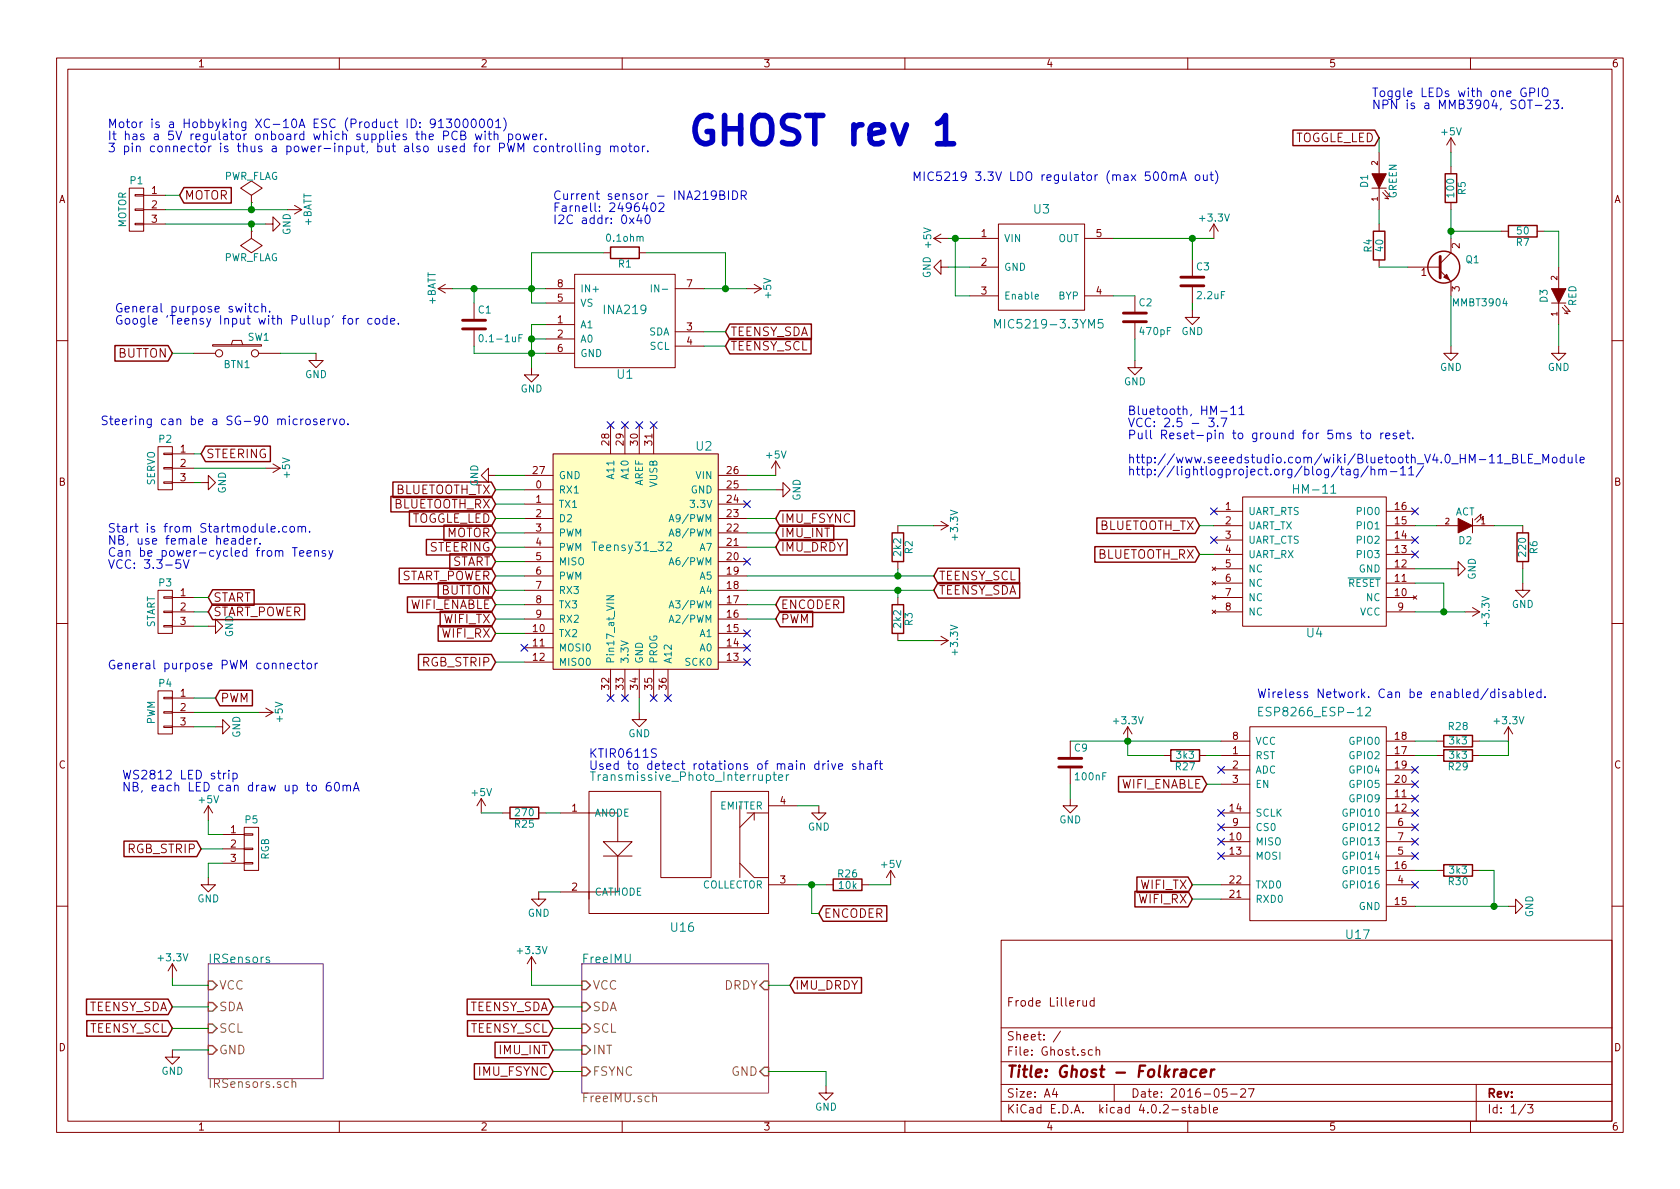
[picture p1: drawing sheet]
EESchema Schematic File Version 2
LIBS:power
LIBS:device
LIBS:transistors
LIBS:conn
LIBS:linear
LIBS:regul
LIBS:74xx
LIBS:cmos4000
LIBS:adc-dac
LIBS:memory
LIBS:xilinx
LIBS:microcontrollers
LIBS:dsp
LIBS:microchip
LIBS:analog_switches
LIBS:motorola
LIBS:texas
LIBS:intel
LIBS:audio
LIBS:interface
LIBS:digital-audio
LIBS:philips
LIBS:display
LIBS:cypress
LIBS:siliconi
LIBS:opto
LIBS:atmel
LIBS:contrib
LIBS:valves
LIBS:NorBot
LIBS:Ghost-cache
EELAYER 25 0
EELAYER END
$Descr A4 11693 8268
encoding utf-8
Sheet 1 3
Title "Ghost - Folkracer"
Date "2016-05-27"
Rev ""
Comp ""
Comment1 "Frode Lillerud"
Comment2 ""
Comment3 ""
Comment4 ""
$EndDescr
$Sheet
S 4050 6700 1300 900 
U 5748AB6A
F0 "FreeIMU" 60
F1 "FreeIMU.sch" 60
F2 "VCC" I L 4050 6850 60 
F3 "INT" I L 4050 7300 60 
F4 "FSYNC" I L 4050 7450 60 
F5 "GND" I R 5350 7450 60 
F6 "DRDY" I R 5350 6850 60 
F7 "SCL" I L 4050 7150 60 
F8 "SDA" I L 4050 7000 60 
$EndSheet
Text Notes 4800 1000 0    197  ~ 39
GHOST rev 1
$Comp
L C C1
U 1 1
P 3300 2250
F 0 "C1" H 3325 2350 50  0000 L CNN
F 1 "0.1-1uF" H 3325 2150 50  0000 L CNN
F 2 "Capacitors_SMD:C_0805" H 3338 2100 50  0001 C CNN
F 3 "" H 3300 2250 50  0000 C CNN
	1    3300 2250
	1    0    0    -1  
$EndComp
$Sheet
S 1450 6700 800  800 
U 5748ACD3
F0 "IRSensors" 60
F1 "IRSensors.sch" 60
F2 "VCC" I L 1450 6850 60 
F3 "SDA" I L 1450 7000 60 
F4 "SCL" I L 1450 7150 60 
F5 "GND" I L 1450 7300 60 
$EndSheet
Text Notes 3850 1550 0    60   ~ 0
Current sensor - INA219BIDR\nFarnell: 2496402\nI2C addr: 0x40
$Comp
L GND #PWR01
U 1 1
P 3700 2550
F 0 "#PWR01" H 3700 2300 50  0001 C CNN
F 1 "GND" H 3700 2400 50  0000 C CNN
F 2 "" H 3700 2550 50  0000 C CNN
F 3 "" H 3700 2550 50  0000 C CNN
	1    3700 2550
	1    0    0    -1  
$EndComp
$Comp
L +5V #PWR02
U 1 1
P 5200 2000
F 0 "#PWR02" H 5200 1850 50  0001 C CNN
F 1 "+5V" H 5200 2140 50  0000 C CNN
F 2 "" H 5200 2000 50  0000 C CNN
F 3 "" H 5200 2000 50  0000 C CNN
	1    5200 2000
	0    1    1    0   
$EndComp
$Comp
L +BATT #PWR03
U 1 1
P 3150 2000
F 0 "#PWR03" H 3150 1850 50  0001 C CNN
F 1 "+BATT" H 3150 2140 50  0000 C CNN
F 2 "" H 3150 2000 50  0000 C CNN
F 3 "" H 3150 2000 50  0000 C CNN
	1    3150 2000
	0    -1   -1   0   
$EndComp
Text GLabel 5050 2300 2    60   Input ~ 0
TEENSY_SDA
Text GLabel 5050 2400 2    60   Input ~ 0
TEENSY_SCL
$Comp
L MIC5219-3.3YM5 U3
U 1 1
P 7250 1850
F 0 "U3" H 7250 2250 60  0000 C CNN
F 1 "MIC5219-3.3YM5" H 7300 1450 60  0000 C CNN
F 2 "TO_SOT_Packages_SMD:SOT-23-5" H 7250 1850 60  0001 C CNN
F 3 "" H 7250 1850 60  0000 C CNN
	1    7250 1850
	1    0    0    -1  
$EndComp
Text Notes 6350 1250 0    60   ~ 0
MIC5219 3.3V LDO regulator (max 500mA out)
$Comp
L +5V #PWR04
U 1 1
P 6600 1650
F 0 "#PWR04" H 6600 1500 50  0001 C CNN
F 1 "+5V" H 6600 1790 50  0000 C CNN
F 2 "" H 6600 1650 50  0000 C CNN
F 3 "" H 6600 1650 50  0000 C CNN
	1    6600 1650
	0    -1   -1   0   
$EndComp
$Comp
L GND #PWR05
U 1 1
P 6600 1850
F 0 "#PWR05" H 6600 1600 50  0001 C CNN
F 1 "GND" H 6600 1700 50  0000 C CNN
F 2 "" H 6600 1850 50  0000 C CNN
F 3 "" H 6600 1850 50  0000 C CNN
	1    6600 1850
	0    1    1    0   
$EndComp
$Comp
L C C2
U 1 1
P 7900 2200
F 0 "C2" H 7925 2300 50  0000 L CNN
F 1 "470pF" H 7925 2100 50  0000 L CNN
F 2 "Capacitors_SMD:C_0805" H 7938 2050 50  0001 C CNN
F 3 "" H 7900 2200 50  0000 C CNN
	1    7900 2200
	1    0    0    -1  
$EndComp
$Comp
L GND #PWR06
U 1 1
P 7900 2500
F 0 "#PWR06" H 7900 2250 50  0001 C CNN
F 1 "GND" H 7900 2350 50  0000 C CNN
F 2 "" H 7900 2500 50  0000 C CNN
F 3 "" H 7900 2500 50  0000 C CNN
	1    7900 2500
	1    0    0    -1  
$EndComp
$Comp
L C C3
U 1 1
P 8300 1950
F 0 "C3" H 8325 2050 50  0000 L CNN
F 1 "2.2uF" H 8325 1850 50  0000 L CNN
F 2 "Capacitors_SMD:C_0805" H 8338 1800 50  0001 C CNN
F 3 "" H 8300 1950 50  0000 C CNN
	1    8300 1950
	1    0    0    -1  
$EndComp
$Comp
L +3.3V #PWR07
U 1 1
P 8450 1650
F 0 "#PWR07" H 8450 1500 50  0001 C CNN
F 1 "+3.3V" H 8450 1790 50  0000 C CNN
F 2 "" H 8450 1650 50  0000 C CNN
F 3 "" H 8450 1650 50  0000 C CNN
	1    8450 1650
	1    0    0    -1  
$EndComp
$Comp
L R R1
U 1 1
P 4350 1750
F 0 "R1" V 4430 1750 50  0000 C CNN
F 1 "0.1ohm" V 4250 1750 50  0000 C CNN
F 2 "Resistors_SMD:R_0805" V 4280 1750 50  0001 C CNN
F 3 "" H 4350 1750 50  0000 C CNN
	1    4350 1750
	0    1    1    0   
$EndComp
$Comp
L PWR_FLAG #FLG08
U 1 1
P 1750 1600
F 0 "#FLG08" H 1750 1695 50  0001 C CNN
F 1 "PWR_FLAG" H 1750 1780 50  0000 C CNN
F 2 "" H 1750 1600 50  0000 C CNN
F 3 "" H 1750 1600 50  0000 C CNN
	1    1750 1600
	-1   0    0    1   
$EndComp
Wire Wire Line
	6600 1850 6750 1850
Wire Wire Line
	6600 1650 6750 1650
Wire Wire Line
	6750 2050 6650 2050
Wire Wire Line
	6650 2050 6650 1650
Connection ~ 6650 1650
Wire Wire Line
	7900 2350 7900 2500
Wire Wire Line
	8300 2100 8300 2150
Wire Wire Line
	7750 2050 7900 2050
Wire Wire Line
	8300 1800 8300 1650
Wire Wire Line
	7750 1650 8450 1650
Connection ~ 8300 1650
$Comp
L Teensy31_32 U2
U 1 1
P 4400 3900
F 0 "U2" H 4900 4700 60  0000 C CNN
F 1 "Teensy31_32" H 4400 4000 60  0000 C CNN
F 2 "NorBotKiCadFootprints:Teensy-3.1_3.2" H 4250 3800 60  0001 C CNN
F 3 "" H 4250 3800 60  0000 C CNN
	1    4400 3900
	1    0    0    -1  
$EndComp
Text GLabel 3450 3400 0    60   Input ~ 0
BLUETOOTH_TX
Wire Wire Line
	3450 3400 3650 3400
$Comp
L +3.3V #PWR09
U 1 1
P 10200 4250
F 0 "#PWR09" H 10200 4100 50  0001 C CNN
F 1 "+3.3V" H 10200 4390 50  0000 C CNN
F 2 "" H 10200 4250 50  0000 C CNN
F 3 "" H 10200 4250 50  0000 C CNN
	1    10200 4250
	0    1    1    0   
$EndComp
Text GLabel 6500 4100 2    60   Input ~ 0
TEENSY_SDA
Text GLabel 6500 4000 2    60   Input ~ 0
TEENSY_SCL
Text GLabel 3450 3500 0    60   Input ~ 0
BLUETOOTH_RX
Wire Wire Line
	3450 3500 3650 3500
Wire Wire Line
	5200 4000 6500 4000
Wire Wire Line
	5200 4100 6500 4100
$Comp
L +3.3V #PWR010
U 1 1
P 1200 6800
F 0 "#PWR010" H 1200 6650 50  0001 C CNN
F 1 "+3.3V" H 1200 6940 50  0000 C CNN
F 2 "" H 1200 6800 50  0000 C CNN
F 3 "" H 1200 6800 50  0000 C CNN
	1    1200 6800
	1    0    0    -1  
$EndComp
$Comp
L GND #PWR011
U 1 1
P 1200 7300
F 0 "#PWR011" H 1200 7050 50  0001 C CNN
F 1 "GND" H 1200 7150 50  0000 C CNN
F 2 "" H 1200 7300 50  0000 C CNN
F 3 "" H 1200 7300 50  0000 C CNN
	1    1200 7300
	1    0    0    -1  
$EndComp
Text GLabel 1200 7000 0    60   Input ~ 0
TEENSY_SDA
Text GLabel 1200 7150 0    60   Input ~ 0
TEENSY_SCL
Wire Wire Line
	1450 6850 1200 6850
Wire Wire Line
	1200 6850 1200 6800
Wire Wire Line
	1200 7000 1450 7000
Wire Wire Line
	1450 7150 1200 7150
Wire Wire Line
	1200 7300 1450 7300
$Comp
L R R3
U 1 1
P 6250 4300
F 0 "R3" V 6330 4300 50  0000 C CNN
F 1 "2k2" V 6250 4300 50  0000 C CNN
F 2 "Resistors_SMD:R_0805" V 6180 4300 50  0001 C CNN
F 3 "" H 6250 4300 50  0000 C CNN
	1    6250 4300
	1    0    0    -1  
$EndComp
$Comp
L R R2
U 1 1
P 6250 3800
F 0 "R2" V 6330 3800 50  0000 C CNN
F 1 "2k2" V 6250 3800 50  0000 C CNN
F 2 "Resistors_SMD:R_0805" V 6180 3800 50  0001 C CNN
F 3 "" H 6250 3800 50  0000 C CNN
	1    6250 3800
	1    0    0    -1  
$EndComp
Wire Wire Line
	6250 4100 6250 4150
Connection ~ 6250 4100
Wire Wire Line
	6250 4000 6250 3950
Connection ~ 6250 4000
$Comp
L +3.3V #PWR012
U 1 1
P 6500 3650
F 0 "#PWR012" H 6500 3500 50  0001 C CNN
F 1 "+3.3V" H 6500 3790 50  0000 C CNN
F 2 "" H 6500 3650 50  0000 C CNN
F 3 "" H 6500 3650 50  0000 C CNN
	1    6500 3650
	0    1    1    0   
$EndComp
$Comp
L +3.3V #PWR013
U 1 1
P 6500 4450
F 0 "#PWR013" H 6500 4300 50  0001 C CNN
F 1 "+3.3V" H 6500 4590 50  0000 C CNN
F 2 "" H 6500 4450 50  0000 C CNN
F 3 "" H 6500 4450 50  0000 C CNN
	1    6500 4450
	0    1    1    0   
$EndComp
Wire Wire Line
	6250 3650 6500 3650
Wire Wire Line
	6500 4450 6250 4450
$Comp
L +5V #PWR014
U 1 1
P 5400 3300
F 0 "#PWR014" H 5400 3150 50  0001 C CNN
F 1 "+5V" H 5400 3440 50  0000 C CNN
F 2 "" H 5400 3300 50  0000 C CNN
F 3 "" H 5400 3300 50  0000 C CNN
	1    5400 3300
	1    0    0    -1  
$EndComp
Wire Wire Line
	5200 3300 5400 3300
$Comp
L GND #PWR015
U 1 1
P 5400 3400
F 0 "#PWR015" H 5400 3150 50  0001 C CNN
F 1 "GND" H 5400 3250 50  0000 C CNN
F 2 "" H 5400 3400 50  0000 C CNN
F 3 "" H 5400 3400 50  0000 C CNN
	1    5400 3400
	0    -1   -1   0   
$EndComp
Wire Wire Line
	5400 3400 5200 3400
NoConn ~ 5200 3500
$Comp
L GND #PWR016
U 1 1
P 4450 4950
F 0 "#PWR016" H 4450 4700 50  0001 C CNN
F 1 "GND" H 4450 4800 50  0000 C CNN
F 2 "" H 4450 4950 50  0000 C CNN
F 3 "" H 4450 4950 50  0000 C CNN
	1    4450 4950
	1    0    0    -1  
$EndComp
Wire Wire Line
	4450 4950 4450 4850
NoConn ~ 4250 4850
NoConn ~ 4350 4850
NoConn ~ 4550 4850
NoConn ~ 4650 4850
NoConn ~ 4250 2950
NoConn ~ 4350 2950
NoConn ~ 4450 2950
NoConn ~ 4550 2950
$Comp
L GND #PWR017
U 1 1
P 3450 3300
F 0 "#PWR017" H 3450 3050 50  0001 C CNN
F 1 "GND" H 3450 3150 50  0000 C CNN
F 2 "" H 3450 3300 50  0000 C CNN
F 3 "" H 3450 3300 50  0000 C CNN
	1    3450 3300
	0    1    1    0   
$EndComp
Wire Wire Line
	3650 3300 3450 3300
$Comp
L LED D1
U 1 1
P 9600 1250
F 0 "D1" H 9600 1350 50  0000 C CNN
F 1 "GREEN" H 9600 1150 50  0000 C CNN
F 2 "LEDs:LED_0805" H 9600 1250 50  0001 C CNN
F 3 "" H 9600 1250 50  0000 C CNN
	1    9600 1250
	0    -1   -1   0   
$EndComp
$Comp
L LED D3
U 1 1
P 10850 2050
F 0 "D3" H 10850 2150 50  0000 C CNN
F 1 "RED" H 10850 1950 50  0000 C CNN
F 2 "LEDs:LED_0805" H 10850 2050 50  0001 C CNN
F 3 "" H 10850 2050 50  0000 C CNN
	1    10850 2050
	0    -1   -1   0   
$EndComp
$Comp
L R R5
U 1 1
P 10100 1300
F 0 "R5" V 10180 1300 50  0000 C CNN
F 1 "100" V 10100 1300 50  0000 C CNN
F 2 "Resistors_SMD:R_0805" V 10030 1300 50  0001 C CNN
F 3 "" H 10100 1300 50  0000 C CNN
	1    10100 1300
	1    0    0    -1  
$EndComp
$Comp
L Q_NPN_BCE Q1
U 1 1
P 10000 1850
F 0 "Q1" H 10300 1900 50  0000 R CNN
F 1 "MMBT3904" H 10500 1600 50  0000 R CNN
F 2 "TO_SOT_Packages_SMD:SOT-23" H 10200 1950 50  0001 C CNN
F 3 "" H 10000 1850 50  0000 C CNN
	1    10000 1850
	1    0    0    -1  
$EndComp
$Comp
L GND #PWR018
U 1 1
P 10100 2400
F 0 "#PWR018" H 10100 2150 50  0001 C CNN
F 1 "GND" H 10100 2250 50  0000 C CNN
F 2 "" H 10100 2400 50  0000 C CNN
F 3 "" H 10100 2400 50  0000 C CNN
	1    10100 2400
	1    0    0    -1  
$EndComp
$Comp
L R R7
U 1 1
P 10600 1600
F 0 "R7" V 10680 1600 50  0000 C CNN
F 1 "50" V 10600 1600 50  0000 C CNN
F 2 "Resistors_SMD:R_0805" V 10530 1600 50  0001 C CNN
F 3 "" H 10600 1600 50  0000 C CNN
	1    10600 1600
	0    1    1    0   
$EndComp
$Comp
L GND #PWR019
U 1 1
P 10850 2400
F 0 "#PWR019" H 10850 2150 50  0001 C CNN
F 1 "GND" H 10850 2250 50  0000 C CNN
F 2 "" H 10850 2400 50  0000 C CNN
F 3 "" H 10850 2400 50  0000 C CNN
	1    10850 2400
	1    0    0    -1  
$EndComp
$Comp
L R R4
U 1 1
P 9600 1700
F 0 "R4" V 9680 1700 50  0000 C CNN
F 1 "40" V 9600 1700 50  0000 C CNN
F 2 "Resistors_SMD:R_0805" V 9530 1700 50  0001 C CNN
F 3 "" H 9600 1700 50  0000 C CNN
	1    9600 1700
	-1   0    0    1   
$EndComp
Text Notes 9550 750  0    60   ~ 0
Toggle LEDs with one GPIO\nNPN is a MMB3904, SOT-23.
$Comp
L +5V #PWR020
U 1 1
P 10100 1050
F 0 "#PWR020" H 10100 900 50  0001 C CNN
F 1 "+5V" H 10100 1190 50  0000 C CNN
F 2 "" H 10100 1050 50  0000 C CNN
F 3 "" H 10100 1050 50  0000 C CNN
	1    10100 1050
	1    0    0    -1  
$EndComp
Wire Wire Line
	10100 1050 10100 1150
Wire Wire Line
	10100 1450 10100 1650
Wire Wire Line
	10450 1600 10100 1600
Connection ~ 10100 1600
Wire Wire Line
	10750 1600 10850 1600
Wire Wire Line
	10850 1600 10850 1850
Wire Wire Line
	10850 2250 10850 2400
Wire Wire Line
	10100 2400 10100 2050
Wire Wire Line
	9800 1850 9600 1850
Wire Wire Line
	9600 1550 9600 1450
Text GLabel 9600 950  0    60   Input ~ 0
TOGGLE_LED
Wire Wire Line
	9600 1050 9600 950 
Text GLabel 3450 3600 0    60   Input ~ 0
TOGGLE_LED
$Comp
L +3.3V #PWR021
U 1 1
P 3700 6750
F 0 "#PWR021" H 3700 6600 50  0001 C CNN
F 1 "+3.3V" H 3700 6890 50  0000 C CNN
F 2 "" H 3700 6750 50  0000 C CNN
F 3 "" H 3700 6750 50  0000 C CNN
	1    3700 6750
	1    0    0    -1  
$EndComp
Wire Wire Line
	4050 6850 3700 6850
Wire Wire Line
	3700 6850 3700 6750
$Comp
L GND #PWR022
U 1 1
P 5750 7550
F 0 "#PWR022" H 5750 7300 50  0001 C CNN
F 1 "GND" H 5750 7400 50  0000 C CNN
F 2 "" H 5750 7550 50  0000 C CNN
F 3 "" H 5750 7550 50  0000 C CNN
	1    5750 7550
	1    0    0    -1  
$EndComp
Wire Wire Line
	5350 7450 5750 7450
Wire Wire Line
	5750 7450 5750 7550
Text GLabel 3850 7300 0    60   Input ~ 0
IMU_INT
Text GLabel 3850 7450 0    60   Input ~ 0
IMU_FSYNC
Text GLabel 3850 7000 0    60   Input ~ 0
TEENSY_SDA
Text GLabel 3850 7150 0    60   Input ~ 0
TEENSY_SCL
Wire Wire Line
	3850 7000 4050 7000
Wire Wire Line
	3850 7150 4050 7150
Text GLabel 5400 3700 2    60   Input ~ 0
IMU_INT
Text GLabel 5400 3600 2    60   Input ~ 0
IMU_FSYNC
Wire Wire Line
	5400 3600 5200 3600
Wire Wire Line
	5200 3700 5400 3700
Wire Wire Line
	3850 7300 4050 7300
Wire Wire Line
	4050 7450 3850 7450
Text GLabel 5500 6850 2    60   Input ~ 0
IMU_DRDY
Wire Wire Line
	5350 6850 5500 6850
Text GLabel 5400 3800 2    60   Input ~ 0
IMU_DRDY
Wire Wire Line
	5400 3800 5200 3800
$Comp
L CONN_01X03 P1
U 1 1
P 950 1450
F 0 "P1" H 950 1650 50  0000 C CNN
F 1 "MOTOR" V 1050 1450 50  0000 C CNN
F 2 "Pin_Headers:Pin_Header_Straight_1x03" H 950 1450 50  0001 C CNN
F 3 "" H 950 1450 50  0000 C CNN
	1    950  1450
	-1   0    0    -1  
$EndComp
$Comp
L CONN_01X03 P2
U 1 1
P 1150 3250
F 0 "P2" H 1150 3450 50  0000 C CNN
F 1 "SERVO" V 1250 3250 50  0000 C CNN
F 2 "Pin_Headers:Pin_Header_Straight_1x03" H 1150 3250 50  0001 C CNN
F 3 "" H 1150 3250 50  0000 C CNN
	1    1150 3250
	-1   0    0    -1  
$EndComp
$Comp
L +5V #PWR023
U 1 1
P 1850 3250
F 0 "#PWR023" H 1850 3100 50  0001 C CNN
F 1 "+5V" H 1850 3390 50  0000 C CNN
F 2 "" H 1850 3250 50  0000 C CNN
F 3 "" H 1850 3250 50  0000 C CNN
	1    1850 3250
	0    1    1    0   
$EndComp
$Comp
L GND #PWR024
U 1 1
P 1850 1550
F 0 "#PWR024" H 1850 1300 50  0001 C CNN
F 1 "GND" H 1850 1400 50  0000 C CNN
F 2 "" H 1850 1550 50  0000 C CNN
F 3 "" H 1850 1550 50  0000 C CNN
	1    1850 1550
	0    -1   -1   0   
$EndComp
$Comp
L GND #PWR025
U 1 1
P 1400 3350
F 0 "#PWR025" H 1400 3100 50  0001 C CNN
F 1 "GND" H 1400 3200 50  0000 C CNN
F 2 "" H 1400 3350 50  0000 C CNN
F 3 "" H 1400 3350 50  0000 C CNN
	1    1400 3350
	0    -1   -1   0   
$EndComp
Text GLabel 1250 1350 2    60   Input ~ 0
MOTOR
Text GLabel 1400 3150 2    60   Input ~ 0
STEERING
$Comp
L CONN_01X03 P3
U 1 1
P 1150 4250
F 0 "P3" H 1150 4450 50  0000 C CNN
F 1 "START" V 1250 4250 50  0000 C CNN
F 2 "Pin_Headers:Pin_Header_Straight_1x03" H 1150 4250 50  0001 C CNN
F 3 "" H 1150 4250 50  0000 C CNN
	1    1150 4250
	-1   0    0    -1  
$EndComp
Text GLabel 1450 4150 2    60   Input ~ 0
START
$Comp
L GND #PWR026
U 1 1
P 1450 4350
F 0 "#PWR026" H 1450 4100 50  0001 C CNN
F 1 "GND" H 1450 4200 50  0000 C CNN
F 2 "" H 1450 4350 50  0000 C CNN
F 3 "" H 1450 4350 50  0000 C CNN
	1    1450 4350
	0    -1   -1   0   
$EndComp
Wire Wire Line
	1150 1350 1250 1350
Wire Wire Line
	1150 1550 1850 1550
Wire Wire Line
	1400 3150 1350 3150
Wire Wire Line
	1350 3250 1850 3250
Wire Wire Line
	1400 3350 1350 3350
Wire Wire Line
	1350 4150 1450 4150
Wire Wire Line
	1450 4250 1350 4250
Wire Wire Line
	1350 4350 1450 4350
Text GLabel 3450 3700 0    60   Input ~ 0
MOTOR
Text GLabel 3450 3800 0    60   Input ~ 0
STEERING
Text GLabel 3450 3900 0    60   Input ~ 0
START
Wire Wire Line
	3450 3700 3650 3700
Wire Wire Line
	3650 3800 3450 3800
Wire Wire Line
	3450 3900 3650 3900
Text GLabel 8350 3650 0    60   Input ~ 0
BLUETOOTH_TX
Text GLabel 8350 3850 0    60   Input ~ 0
BLUETOOTH_RX
Text Notes 750  1050 0    60   ~ 0
Motor is a Hobbyking XC-10A ESC (Product ID: 913000001)\nIt has a 5V regulator onboard which supplies the PCB with power.\n3 pin connector is thus a power-input, but also used for PWM controlling motor.
Text Notes 700  2950 0    60   ~ 0
Steering can be a SG-90 microservo.
Text Notes 750  3950 0    60   ~ 0
Start is from Startmodule.com.\nNB, use female header.\nCan be power-cycled from Teensy\nVCC: 3.3-5V
$Comp
L +BATT #PWR027
U 1 1
P 2000 1450
F 0 "#PWR027" H 2000 1300 50  0001 C CNN
F 1 "+BATT" H 2000 1590 50  0000 C CNN
F 2 "" H 2000 1450 50  0000 C CNN
F 3 "" H 2000 1450 50  0000 C CNN
	1    2000 1450
	0    1    1    0   
$EndComp
$Comp
L INA219 U1
U 1 1
P 4350 2250
F 0 "U1" H 4350 1900 60  0000 C CNN
F 1 "INA219" H 4350 2350 60  0000 C CNN
F 2 "Housings_SOIC:SOIC-8_3.9x4.9mm_Pitch1.27mm" H 4350 2250 60  0001 C CNN
F 3 "" H 4350 2250 60  0000 C CNN
	1    4350 2250
	1    0    0    -1  
$EndComp
Wire Wire Line
	3150 2000 3800 2000
Wire Wire Line
	3700 1750 4200 1750
Wire Wire Line
	4500 1750 5050 1750
Wire Wire Line
	5050 1750 5050 2000
Wire Wire Line
	4900 2000 5200 2000
Connection ~ 5050 2000
Wire Wire Line
	5050 2300 4900 2300
Wire Wire Line
	4900 2400 5050 2400
Connection ~ 3700 2000
Wire Wire Line
	3700 2100 3800 2100
Wire Wire Line
	3700 1750 3700 2100
Wire Wire Line
	3700 2250 3700 2550
Wire Wire Line
	3300 2450 3800 2450
Wire Wire Line
	3800 2350 3700 2350
Connection ~ 3700 2450
Wire Wire Line
	3800 2250 3700 2250
Connection ~ 3700 2350
Text GLabel 1450 4250 2    60   Input ~ 0
START_POWER
Text GLabel 3450 4000 0    60   Input ~ 0
START_POWER
Wire Wire Line
	3650 4000 3450 4000
$Comp
L SW_PUSH SW1
U 1 1
P 1650 2450
F 0 "SW1" H 1800 2560 50  0000 C CNN
F 1 "BTN1" H 1650 2370 50  0000 C CNN
F 2 "Buttons_Switches_SMD:SW_SPST_SKQG" H 1650 2450 50  0001 C CNN
F 3 "" H 1650 2450 50  0000 C CNN
	1    1650 2450
	1    0    0    -1  
$EndComp
Text GLabel 3450 4100 0    60   Input ~ 0
BUTTON
Wire Wire Line
	3650 4100 3450 4100
Text GLabel 1200 2450 0    60   Input ~ 0
BUTTON
Text Notes 800  2250 0    60   ~ 0
General purpose switch.\nGoogle 'Teensy Input with Pullup' for code.
$Comp
L GND #PWR028
U 1 1
P 2200 2450
F 0 "#PWR028" H 2200 2200 50  0001 C CNN
F 1 "GND" H 2200 2300 50  0000 C CNN
F 2 "" H 2200 2450 50  0000 C CNN
F 3 "" H 2200 2450 50  0000 C CNN
	1    2200 2450
	1    0    0    -1  
$EndComp
Wire Wire Line
	2200 2450 1950 2450
Wire Wire Line
	1350 2450 1200 2450
Wire Wire Line
	3300 2100 3300 2000
Connection ~ 3300 2000
Wire Wire Line
	3300 2400 3300 2450
Wire Wire Line
	1150 1450 2000 1450
$Comp
L PWR_FLAG #FLG029
U 1 1
P 1750 1400
F 0 "#FLG029" H 1750 1495 50  0001 C CNN
F 1 "PWR_FLAG" H 1750 1580 50  0000 C CNN
F 2 "" H 1750 1400 50  0000 C CNN
F 3 "" H 1750 1400 50  0000 C CNN
	1    1750 1400
	1    0    0    -1  
$EndComp
Wire Wire Line
	1750 1600 1750 1550
Connection ~ 1750 1550
Wire Wire Line
	1750 1450 1750 1400
Connection ~ 1750 1450
$Comp
L CONN_01X03 P5
U 1 1
P 1750 5900
F 0 "P5" H 1750 6100 50  0000 C CNN
F 1 "RGB" V 1850 5900 50  0000 C CNN
F 2 "Pin_Headers:Pin_Header_Straight_1x03" H 1750 5900 50  0001 C CNN
F 3 "" H 1750 5900 50  0000 C CNN
	1    1750 5900
	1    0    0    -1  
$EndComp
$Comp
L +5V #PWR030
U 1 1
P 1450 5700
F 0 "#PWR030" H 1450 5550 50  0001 C CNN
F 1 "+5V" H 1450 5840 50  0000 C CNN
F 2 "" H 1450 5700 50  0000 C CNN
F 3 "" H 1450 5700 50  0000 C CNN
	1    1450 5700
	1    0    0    -1  
$EndComp
$Comp
L GND #PWR031
U 1 1
P 1450 6100
F 0 "#PWR031" H 1450 5850 50  0001 C CNN
F 1 "GND" H 1450 5950 50  0000 C CNN
F 2 "" H 1450 6100 50  0000 C CNN
F 3 "" H 1450 6100 50  0000 C CNN
	1    1450 6100
	1    0    0    -1  
$EndComp
Text GLabel 3450 4600 0    60   Input ~ 0
RGB_STRIP
Wire Wire Line
	3650 4600 3450 4600
Text GLabel 1400 5900 0    60   Input ~ 0
RGB_STRIP
Wire Wire Line
	1550 5800 1450 5800
Wire Wire Line
	1450 5800 1450 5700
Wire Wire Line
	1550 6000 1450 6000
Wire Wire Line
	1450 6000 1450 6100
Wire Wire Line
	1400 5900 1550 5900
$Comp
L GND #PWR032
U 1 1
P 8300 2150
F 0 "#PWR032" H 8300 1900 50  0001 C CNN
F 1 "GND" H 8300 2000 50  0000 C CNN
F 2 "" H 8300 2150 50  0000 C CNN
F 3 "" H 8300 2150 50  0000 C CNN
	1    8300 2150
	1    0    0    -1  
$EndComp
Text Notes 850  5500 0    60   ~ 0
WS2812 LED strip\nNB, each LED can draw up to 60mA
$Comp
L HM-11 U4
U 1 1
P 9150 3950
F 0 "U4" H 9150 3500 60  0000 C CNN
F 1 "HM-11" H 9150 4500 60  0000 C CNN
F 2 "NorBotKiCadFootprints:HM-11" H 9050 3950 60  0001 C CNN
F 3 "" H 9050 3950 60  0000 C CNN
	1    9150 3950
	1    0    0    -1  
$EndComp
Wire Wire Line
	9850 4250 10200 4250
Wire Wire Line
	9850 4050 10050 4050
Wire Wire Line
	10050 4050 10050 4250
Connection ~ 10050 4250
Wire Wire Line
	8450 3650 8350 3650
Wire Wire Line
	8350 3850 8450 3850
$Comp
L LED D2
U 1 1
P 10200 3650
F 0 "D2" H 10200 3750 50  0000 C CNN
F 1 "ACT" H 10200 3550 50  0000 C CNN
F 2 "LEDs:LED_0805" H 10200 3650 50  0001 C CNN
F 3 "" H 10200 3650 50  0000 C CNN
	1    10200 3650
	-1   0    0    1   
$EndComp
$Comp
L R R6
U 1 1
P 10600 3800
F 0 "R6" V 10680 3800 50  0000 C CNN
F 1 "220" V 10600 3800 50  0000 C CNN
F 2 "Resistors_SMD:R_0805" V 10530 3800 50  0001 C CNN
F 3 "" H 10600 3800 50  0000 C CNN
	1    10600 3800
	1    0    0    -1  
$EndComp
$Comp
L GND #PWR033
U 1 1
P 10600 4050
F 0 "#PWR033" H 10600 3800 50  0001 C CNN
F 1 "GND" H 10600 3900 50  0000 C CNN
F 2 "" H 10600 4050 50  0000 C CNN
F 3 "" H 10600 4050 50  0000 C CNN
	1    10600 4050
	1    0    0    -1  
$EndComp
Wire Wire Line
	9850 3650 10000 3650
Wire Wire Line
	10400 3650 10600 3650
Wire Wire Line
	10600 3950 10600 4050
$Comp
L GND #PWR034
U 1 1
P 10100 3950
F 0 "#PWR034" H 10100 3700 50  0001 C CNN
F 1 "GND" H 10100 3800 50  0000 C CNN
F 2 "" H 10100 3950 50  0000 C CNN
F 3 "" H 10100 3950 50  0000 C CNN
	1    10100 3950
	0    -1   -1   0   
$EndComp
Wire Wire Line
	10100 3950 9850 3950
NoConn ~ 8450 3550
NoConn ~ 8450 3750
NoConn ~ 9850 3550
NoConn ~ 9850 3750
NoConn ~ 9850 3850
Text Notes 7850 3300 0    60   ~ 0
Bluetooth, HM-11\nVCC: 2.5 - 3.7\nPull Reset-pin to ground for 5ms to reset.\n\nhttp://www.seeedstudio.com/wiki/Bluetooth_V4.0_HM-11_BLE_Module\nhttp://lightlogproject.org/blog/tag/hm-11/
$Comp
L CONN_01X03 P4
U 1 1
P 1150 4950
F 0 "P4" H 1150 5150 50  0000 C CNN
F 1 "PWM" V 1250 4950 50  0000 C CNN
F 2 "Pin_Headers:Pin_Header_Straight_1x03" H 1150 4950 50  0001 C CNN
F 3 "" H 1150 4950 50  0000 C CNN
	1    1150 4950
	-1   0    0    -1  
$EndComp
Text Notes 750  4650 0    60   ~ 0
General purpose PWM connector
$Comp
L +5V #PWR035
U 1 1
P 1800 4950
F 0 "#PWR035" H 1800 4800 50  0001 C CNN
F 1 "+5V" H 1800 5090 50  0000 C CNN
F 2 "" H 1800 4950 50  0000 C CNN
F 3 "" H 1800 4950 50  0000 C CNN
	1    1800 4950
	0    1    1    0   
$EndComp
Text GLabel 1500 4850 2    60   Input ~ 0
PWM
$Comp
L GND #PWR036
U 1 1
P 1500 5050
F 0 "#PWR036" H 1500 4800 50  0001 C CNN
F 1 "GND" H 1500 4900 50  0000 C CNN
F 2 "" H 1500 5050 50  0000 C CNN
F 3 "" H 1500 5050 50  0000 C CNN
	1    1500 5050
	0    -1   -1   0   
$EndComp
Wire Wire Line
	1350 5050 1500 5050
Wire Wire Line
	1350 4950 1800 4950
Wire Wire Line
	1500 4850 1350 4850
Text GLabel 5400 4300 2    60   Input ~ 0
PWM
NoConn ~ 5200 3900
NoConn ~ 5200 4400
NoConn ~ 5200 4500
NoConn ~ 5200 4600
$Comp
L ESP8266_ESP-12 U17
U 1 1
P 9150 5600
F 0 "U17" H 9450 4700 60  0000 C CNN
F 1 "ESP8266_ESP-12" H 9150 6250 60  0000 C CNN
F 2 "NorBotKiCadFootprints:ESP8266_ESP_12E" H 9250 5600 60  0001 C CNN
F 3 "" H 9250 5600 60  0000 C CNN
	1    9150 5600
	1    0    0    -1  
$EndComp
$Comp
L GND #PWR037
U 1 1
P 10500 6300
F 0 "#PWR037" H 10500 6050 50  0001 C CNN
F 1 "GND" H 10500 6150 50  0000 C CNN
F 2 "" H 10500 6300 50  0000 C CNN
F 3 "" H 10500 6300 50  0000 C CNN
	1    10500 6300
	0    -1   -1   0   
$EndComp
Wire Wire Line
	10500 6300 9850 6300
$Comp
L +3.3V #PWR038
U 1 1
P 7850 5150
F 0 "#PWR038" H 7850 5000 50  0001 C CNN
F 1 "+3.3V" H 7850 5290 50  0000 C CNN
F 2 "" H 7850 5150 50  0000 C CNN
F 3 "" H 7850 5150 50  0000 C CNN
	1    7850 5150
	1    0    0    -1  
$EndComp
Wire Wire Line
	7450 5150 8500 5150
$Comp
L R R27
U 1 1
P 8250 5250
F 0 "R27" V 8330 5250 50  0000 C CNN
F 1 "3k3" V 8250 5250 50  0000 C CNN
F 2 "Resistors_SMD:R_0805" V 8180 5250 50  0001 C CNN
F 3 "" H 8250 5250 50  0000 C CNN
	1    8250 5250
	0    1    1    0   
$EndComp
Wire Wire Line
	5200 4300 5400 4300
Text GLabel 3450 4400 0    60   Input ~ 0
WIFI_RX
Text GLabel 3450 4300 0    60   Input ~ 0
WIFI_TX
Text GLabel 8300 6150 0    60   Input ~ 0
WIFI_TX
Text GLabel 8300 6250 0    60   Input ~ 0
WIFI_RX
Wire Wire Line
	3650 4300 3450 4300
Wire Wire Line
	3450 4400 3650 4400
Wire Wire Line
	8300 6150 8500 6150
Wire Wire Line
	8500 6250 8300 6250
Wire Wire Line
	8500 5250 8400 5250
Wire Wire Line
	8100 5250 7850 5250
$Comp
L C C9
U 1 1
P 7450 5300
F 0 "C9" H 7475 5400 50  0000 L CNN
F 1 "100nF" H 7475 5200 50  0000 L CNN
F 2 "Capacitors_SMD:C_0805" H 7488 5150 50  0001 C CNN
F 3 "" H 7450 5300 50  0000 C CNN
	1    7450 5300
	1    0    0    -1  
$EndComp
Connection ~ 7850 5150
$Comp
L GND #PWR039
U 1 1
P 7450 5550
F 0 "#PWR039" H 7450 5300 50  0001 C CNN
F 1 "GND" H 7450 5400 50  0000 C CNN
F 2 "" H 7450 5550 50  0000 C CNN
F 3 "" H 7450 5550 50  0000 C CNN
	1    7450 5550
	1    0    0    -1  
$EndComp
Wire Wire Line
	7450 5450 7450 5550
$Comp
L R R30
U 1 1
P 10150 6050
F 0 "R30" V 10230 6050 50  0000 C CNN
F 1 "3k3" V 10150 6050 50  0000 C CNN
F 2 "Resistors_SMD:R_0805" V 10080 6050 50  0001 C CNN
F 3 "" H 10150 6050 50  0000 C CNN
	1    10150 6050
	0    1    1    0   
$EndComp
Wire Wire Line
	9850 6050 10000 6050
Wire Wire Line
	10300 6050 10400 6050
Wire Wire Line
	10400 6050 10400 6300
Connection ~ 10400 6300
$Comp
L R R28
U 1 1
P 10150 5150
F 0 "R28" V 10050 5150 50  0000 C CNN
F 1 "3k3" V 10150 5150 50  0000 C CNN
F 2 "Resistors_SMD:R_0805" V 10080 5150 50  0001 C CNN
F 3 "" H 10150 5150 50  0000 C CNN
	1    10150 5150
	0    1    1    0   
$EndComp
$Comp
L +3.3V #PWR040
U 1 1
P 10500 5150
F 0 "#PWR040" H 10500 5000 50  0001 C CNN
F 1 "+3.3V" H 10500 5290 50  0000 C CNN
F 2 "" H 10500 5150 50  0000 C CNN
F 3 "" H 10500 5150 50  0000 C CNN
	1    10500 5150
	1    0    0    -1  
$EndComp
Wire Wire Line
	9850 5150 10000 5150
Wire Wire Line
	10300 5150 10500 5150
$Comp
L R R29
U 1 1
P 10150 5250
F 0 "R29" V 10230 5250 50  0000 C CNN
F 1 "3k3" V 10150 5250 50  0000 C CNN
F 2 "Resistors_SMD:R_0805" V 10080 5250 50  0001 C CNN
F 3 "" H 10150 5250 50  0000 C CNN
	1    10150 5250
	0    1    1    0   
$EndComp
Wire Wire Line
	9850 5250 10000 5250
Wire Wire Line
	10300 5250 10500 5250
Wire Wire Line
	10500 5250 10500 5150
Wire Wire Line
	7850 5250 7850 5150
Text GLabel 8400 5450 0    60   Input ~ 0
WIFI_ENABLE
Wire Wire Line
	8500 5450 8400 5450
Text GLabel 3450 4200 0    60   Input ~ 0
WIFI_ENABLE
Wire Wire Line
	3650 4200 3450 4200
NoConn ~ 8500 5350
NoConn ~ 8500 5650
NoConn ~ 8500 5750
NoConn ~ 8500 5850
NoConn ~ 8500 5950
NoConn ~ 9850 6150
NoConn ~ 9850 5950
NoConn ~ 9850 5850
NoConn ~ 9850 5750
NoConn ~ 9850 5650
NoConn ~ 9850 5550
NoConn ~ 9850 5450
NoConn ~ 9850 5350
$Comp
L Transmissive_Photo_Interrupter U16
U 1 1
P 4650 6050
F 0 "U16" H 4750 5650 60  0000 C CNN
F 1 "Transmissive_Photo_Interrupter" H 4800 6700 60  0000 C CNN
F 2 "Pin_Headers:Pin_Header_Straight_1x04" H 4650 6050 60  0001 C CNN
F 3 "" H 4650 6050 60  0000 C CNN
	1    4650 6050
	1    0    0    -1  
$EndComp
$Comp
L R R25
U 1 1
P 3650 5650
F 0 "R25" V 3730 5650 50  0000 C CNN
F 1 "270" V 3650 5650 50  0000 C CNN
F 2 "Resistors_SMD:R_0805" V 3580 5650 50  0001 C CNN
F 3 "" H 3650 5650 50  0000 C CNN
	1    3650 5650
	0    1    1    0   
$EndComp
$Comp
L +5V #PWR041
U 1 1
P 3350 5650
F 0 "#PWR041" H 3350 5500 50  0001 C CNN
F 1 "+5V" H 3350 5790 50  0000 C CNN
F 2 "" H 3350 5650 50  0000 C CNN
F 3 "" H 3350 5650 50  0000 C CNN
	1    3350 5650
	1    0    0    -1  
$EndComp
$Comp
L R R26
U 1 1
P 5900 6150
F 0 "R26" V 5980 6150 50  0000 C CNN
F 1 "10k" V 5900 6150 50  0000 C CNN
F 2 "Resistors_SMD:R_0805" V 5830 6150 50  0001 C CNN
F 3 "" H 5900 6150 50  0000 C CNN
	1    5900 6150
	0    -1   -1   0   
$EndComp
Wire Wire Line
	3900 5650 3800 5650
Wire Wire Line
	3500 5650 3350 5650
$Comp
L GND #PWR042
U 1 1
P 3750 6200
F 0 "#PWR042" H 3750 5950 50  0001 C CNN
F 1 "GND" H 3750 6050 50  0000 C CNN
F 2 "" H 3750 6200 50  0000 C CNN
F 3 "" H 3750 6200 50  0000 C CNN
	1    3750 6200
	1    0    0    -1  
$EndComp
Wire Wire Line
	3900 6200 3750 6200
$Comp
L GND #PWR043
U 1 1
P 5700 5600
F 0 "#PWR043" H 5700 5350 50  0001 C CNN
F 1 "GND" H 5700 5450 50  0000 C CNN
F 2 "" H 5700 5600 50  0000 C CNN
F 3 "" H 5700 5600 50  0000 C CNN
	1    5700 5600
	1    0    0    -1  
$EndComp
Wire Wire Line
	5550 5600 5700 5600
Text GLabel 5400 4200 2    60   Input ~ 0
ENCODER
Wire Wire Line
	5400 4200 5200 4200
Text GLabel 5700 6350 2    60   Input ~ 0
ENCODER
Wire Wire Line
	5750 6150 5550 6150
Wire Wire Line
	5700 6350 5650 6350
Wire Wire Line
	5650 6350 5650 6150
Connection ~ 5650 6150
$Comp
L +5V #PWR044
U 1 1
P 6200 6150
F 0 "#PWR044" H 6200 6000 50  0001 C CNN
F 1 "+5V" H 6200 6290 50  0000 C CNN
F 2 "" H 6200 6150 50  0000 C CNN
F 3 "" H 6200 6150 50  0000 C CNN
	1    6200 6150
	1    0    0    -1  
$EndComp
Wire Wire Line
	6200 6150 6050 6150
Text Notes 4100 5350 0    60   ~ 0
KTIR0611S\nUsed to detect rotations of main drive shaft
Text Notes 8750 4850 0    60   ~ 0
Wireless Network. Can be enabled/disabled.
Wire Wire Line
	3650 3600 3450 3600
NoConn ~ 3650 4500
$EndSCHEMATC
